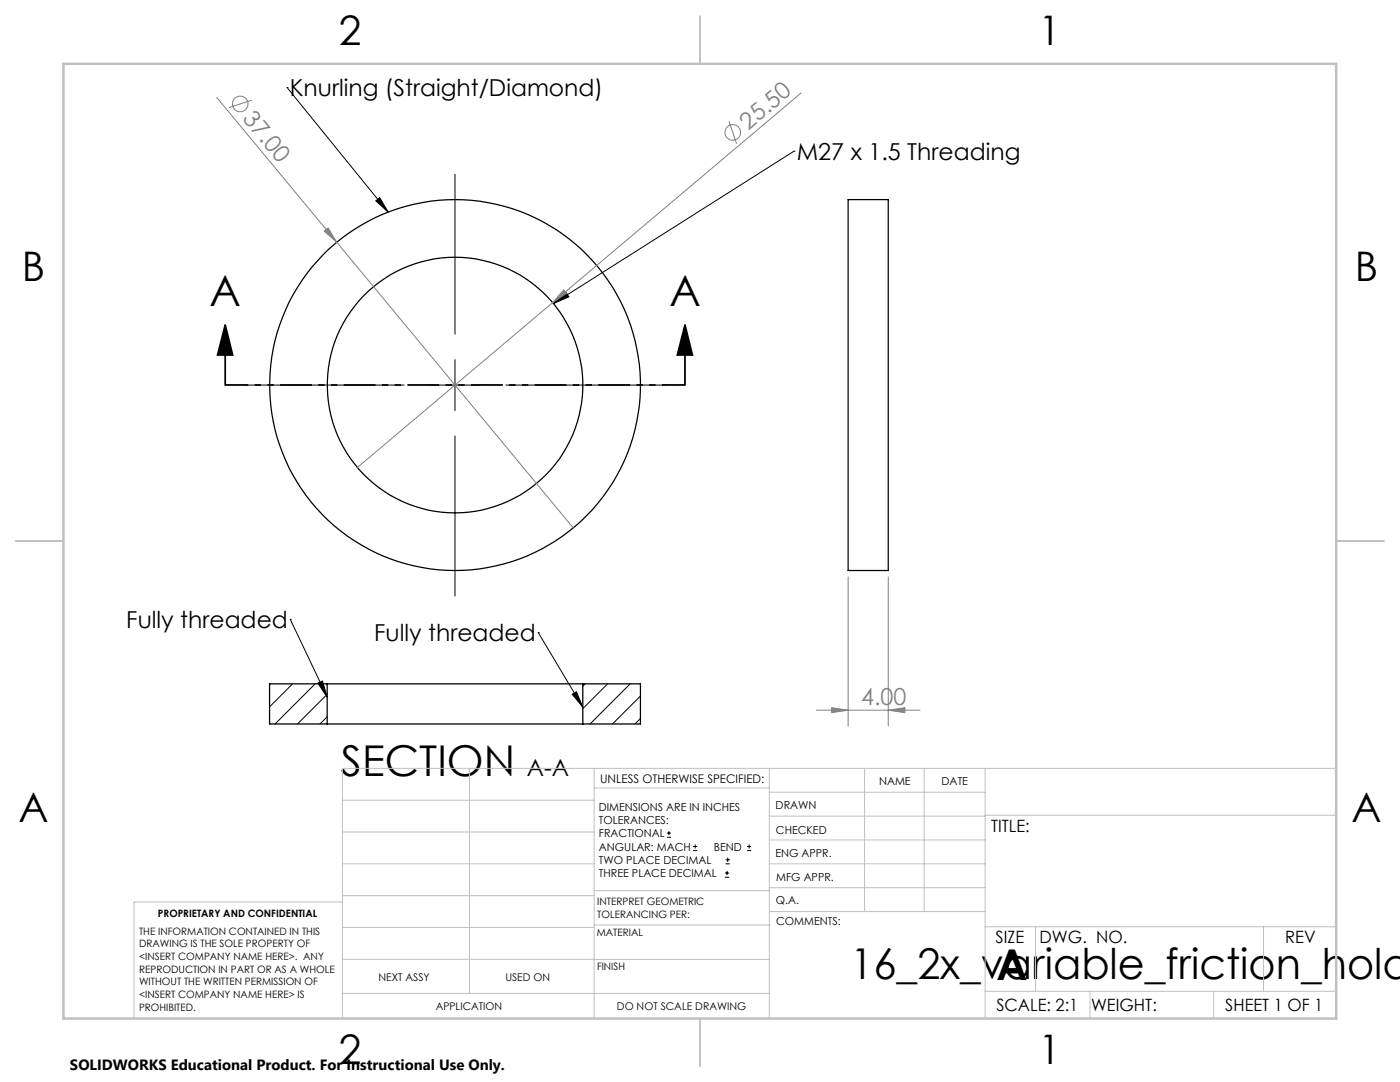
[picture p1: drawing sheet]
<svg xmlns="http://www.w3.org/2000/svg" width="279mm" height="216mm" viewBox="0 0 279 216" stroke-linecap="round" stroke-linejoin="round" font-family="sans-serif">
<g fill="none" stroke="#000" stroke-width=".25">
<path d="M169.3 39.8h8v74h-8zM65.3 136.5h51M65.3 136.5v8M65.3 136.5h-11.5v8h11.5M116.3 136.5h11.5v8h-11.5M116.3 136.5v8M65.3 144.5h51"/>
<circle cx="90.8" cy="76.8" r="25.5"/>
<circle cx="90.8" cy="76.8" r="37"/>
</g>
<g fill="none" stroke="#000" stroke-width=".2">
<path d="M57.3 17.5h.1M57.3 17.5l20.2 24.8M90.8 34.7v32M158.5 30.2h.1M158.5 30.2l-48 30.4M75 40.1l.8-.7 1.7 2.9zM48.7 76.8h31.9M85.7 76.8h10.2M90.8 71.8v10.1M101 76.8h31.9M110.5 60.6l2.5-2.2 .5 .8zM90.8 87v31.9"/>
<path d="M53.9 136.5l-.1 .1M57.9 123.6h.1M57.9 123.6l7.4 15.5M58.4 136.5l-4.6 4.5M62.9 136.5l-8 8M63.4 136.3l.9-.4 1 3.2zM65.3 138.5l-5.9 6M107.4 126.2h.1M107.4 126.2l8.9 14.9M114.2 138.5l.8-.5 1.3 3.1zM116.8 136.5l-.5 .4M121.2 136.5l-4.9 4.9"/>
<path d="M125.8 136.5l-8 8M127.8 138.9l-5.6 5.6M65.3 143l-1.4 1.5M127.8 143.4l-1.1 1.1M133.1 167.1h.8M133.1 166.2h.8M133.5 165.8v.9M138.3 169.7h.8M138.3 168.9h.8M138.7 168.5v.8M144.7 175h.8M144.7 174.2h.8"/>
<path d="M144.8 172.4h.9M144.8 171.6h.9M145.1 173.8v.8M145.2 171.1v.9M149.1 169.7h.8M149.1 168.9h.8M149.5 168.5v.8"/>
</g>
<g fill="none" stroke="#808080" stroke-width=".2">
<path d="M43.3 19.4l23.9 28.9M159.9 18.6l-49.6 41.8M50.2 20l-4.6 1.5M145.5 24.2l1.5 4.5M64.7 46.1l.8-.6 1.7 2.8zM67.2 48.3l47.2 57M112.5 57.9l.6 .7-2.8 1.8zM110.3 60.4l-39 32.9M169.3 115.1v29.8M177.3 115.1v29.8M162.9 141.7h20.7M166 141.2l3.3 .5-3.3 .5z"/>
<path d="M177.3 141.7l3.3-.5v1z"/>
<circle cx="47.9" cy="20.7" r="1.56"/>
<circle cx="146.2" cy="26.4" r="1.56"/>
</g>
<path d="M44.9 64.8l1.5 6h-3zM44.9 64.8v12M136.7 64.8l1.5 6h-3zM136.7 64.8v12" fill="none" stroke="#000" stroke-width=".35"/>
<path d="M136.7 76.8h-91.8" fill="none" stroke="#000" stroke-width=".35" stroke-dasharray="6.3 1.3 1.3 1.3 1.3 1.3" stroke-dashoffset="1.7" stroke-linecap="butt"/>
<g fill="none" stroke="#c0c0c0" stroke-width=".2">
<path d="M68.3 159.7h50.3M93.7 153.3v44.9M118.6 153.3v49.9M118.6 157.2h34.9M153.5 153.3v49.9M153.5 158.1h43.1M172.5 153.3v28.6M184.4 153.3v28.6M196.6 153.3v49.9M266.7 153.3h-198.4v49.9M68.3 178.7h50.3M68.3 172.4h50.3"/>
<path d="M68.3 166h50.3M68.3 180h-41.6v23.2M118.6 177.7h35M153.5 167.6h43.1M153.5 162.8h43.1M153.5 172.4h43.1M153.5 177.1h43.1M196.6 162.7h70.1M68.3 198.2h85.2M68.3 191.4l85.2 .1M68.3 185.1h50.3M118.6 184.6h35"/>
<path d="M153.6 181.9h43M196.6 197.8h70.1M196.6 184.9h70.1M206.7 184.9v12.9M217.5 197.8v5.4M242.2 197.8v5.4M252.2 184.9v12.9"/>
</g>
<path d="M139.7 3.2v9.5M3.1 107.9h9.6M266.7 107.9h9.5M139.7 203.2v9.6" fill="none" stroke="#c0c0c0" stroke-width=".25"/>
<path d="M12.7 12.7h254v190.5h-254z" fill="none" stroke="#c0c0c0" stroke-width=".5"/>
<g fill="#000">
<path d="M110.5 60.6l2.5-2.2 .5 .8zM75 40.1l.8-.7 1.7 2.9zM63.4 136.3l.9-.4 1 3.2zM114.2 138.5l.8-.5 1.3 3.1z"/>
<path d="M136.7 64.8l1.5 6h-3zM44.9 64.8l1.5 6h-3z"/>
</g>
<g fill="#808080">
<path d="M64.7 46.1l.8-.6 1.7 2.8z"/>
<path d="M112.5 57.9l.6 .7-2.8 1.8z"/>
<path d="M166 141.2l3.3 .5-3.3 .5zM177.3 141.7l3.3-.5v1z"/>
</g>
<g font-size="8.5">
<text x="41.8" y="61">A</text>
<text x="133.6" y="61">A</text>
<text x="68" y="154.8">SECTION</text>
<text x="169.8" y="195.4">16_2x_variable_friction_hold</text>
<text x="198.9" y="195.5">A</text>
</g>
<g font-size="8.1">
<text x="67.6" y="8.9">2</text>
<text x="207.3" y="8.9">1</text>
<text x="4.4" y="56.2">B</text>
<text x="270.4" y="56.2">B</text>
<text x="3.7" y="164.1">A</text>
<text x="269.7" y="164.1">A</text>
<text x="67.6" y="212.4">2</text>
<text x="207.3" y="212.4">1</text>
</g>
<g font-size="4.7" fill="#808080">
<text x="48.3" y="23.8" transform="rotate(50 48.3 23.8)">37.00</text>
<text x="149.3" y="26.1" transform="rotate(-40 149.3 26.1)">25.50</text>
<text x="171.9" y="140.7">4.00</text>
</g>
<g font-size="4.7">
<text x="57.8" y="19.2">Knurling (Straight/Diamond)</text>
<text x="159" y="31.9">M27 x 1.5 Threading</text>
<text x="25.2" y="125.3">Fully threaded</text>
<text x="74.7" y="127.9">Fully threaded</text>
<text x="105.2" y="154.8">A-A</text>
</g>
<g font-size="3.4">
<text x="197.8" y="166">TITLE:</text>
<text x="198.7" y="188.1">SIZE</text>
<text x="207.5" y="188.1">DWG. NO.</text>
<text x="256.5" y="188.2">REV</text>
<text x="198.8" y="201.7">SCALE: 2:1</text>
<text x="217.7" y="201.8">WEIGHT:</text>
<text x="244.5" y="201.7">SHEET 1 OF 1</text>
</g>
<text font-size="3" x="14" y="213.5">SOLIDWORKS Educational Product. For Instructional Use Only.</text>
<text font-size="2.4" x="119.8" y="156.2">UNLESS OTHERWISE SPECIFIED:</text>
<g font-size="2.2">
<text x="119.5" y="161.8">DIMENSIONS ARE IN INCHES</text>
<text x="154.8" y="161.4">DRAWN</text>
<text x="175.4" y="156.6">NAME</text>
<text x="187.9" y="156.7">DATE</text>
<text x="119.5" y="164.4">TOLERANCES:</text>
<text x="119.5" y="167.1">FRACTIONAL</text>
<text x="154.9" y="166.3">CHECKED</text>
<text x="119.5" y="169.7">ANGULAR: MACH</text>
<text x="119.5" y="172.4">TWO PLACE DECIMAL</text>
<text x="142.5" y="169.7">BEND</text>
<text x="154.8" y="171">ENG APPR.</text>
<text x="119.5" y="175">THREE PLACE DECIMAL</text>
<text x="154.9" y="175.7">MFG APPR.</text>
<text x="154.9" y="180.4">Q.A.</text>
<text x="154.9" y="184.6">COMMENTS:</text>
</g>
<g font-size="2.1">
<text x="75.5" y="195.7">NEXT ASSY</text>
<text x="100.9" y="195.7">USED ON</text>
<text x="86.9" y="201.5">APPLICATION</text>
<text x="123.1" y="201.6">DO NOT SCALE DRAWING</text>
</g>
<g font-size="2">
<text x="31.5" y="182.9">PROPRIETARY AND CONFIDENTIAL</text>
<text x="119.2" y="180.6">INTERPRET GEOMETRIC</text>
<text x="119.2" y="183.1">TOLERANCING PER:</text>
<text x="27.8" y="186.5">THE INFORMATION CONTAINED IN THIS</text>
<text x="27.8" y="189">DRAWING IS THE SOLE PROPERTY OF</text>
<text x="27.8" y="191.6">&lt;INSERT COMPANY NAME HERE&gt;. ANY</text>
<text x="119.1" y="186.7">MATERIAL</text>
<text x="27.8" y="194.1">REPRODUCTION IN PART OR AS A WHOLE</text>
<text x="27.8" y="196.6">WITHOUT THE WRITTEN PERMISSION OF</text>
<text x="119.1" y="193.5">FINISH</text>
<text x="27.8" y="199.1">&lt;INSERT COMPANY NAME HERE&gt; IS</text>
<text x="27.8" y="201.7">PROHIBITED.</text>
</g>
</svg>
